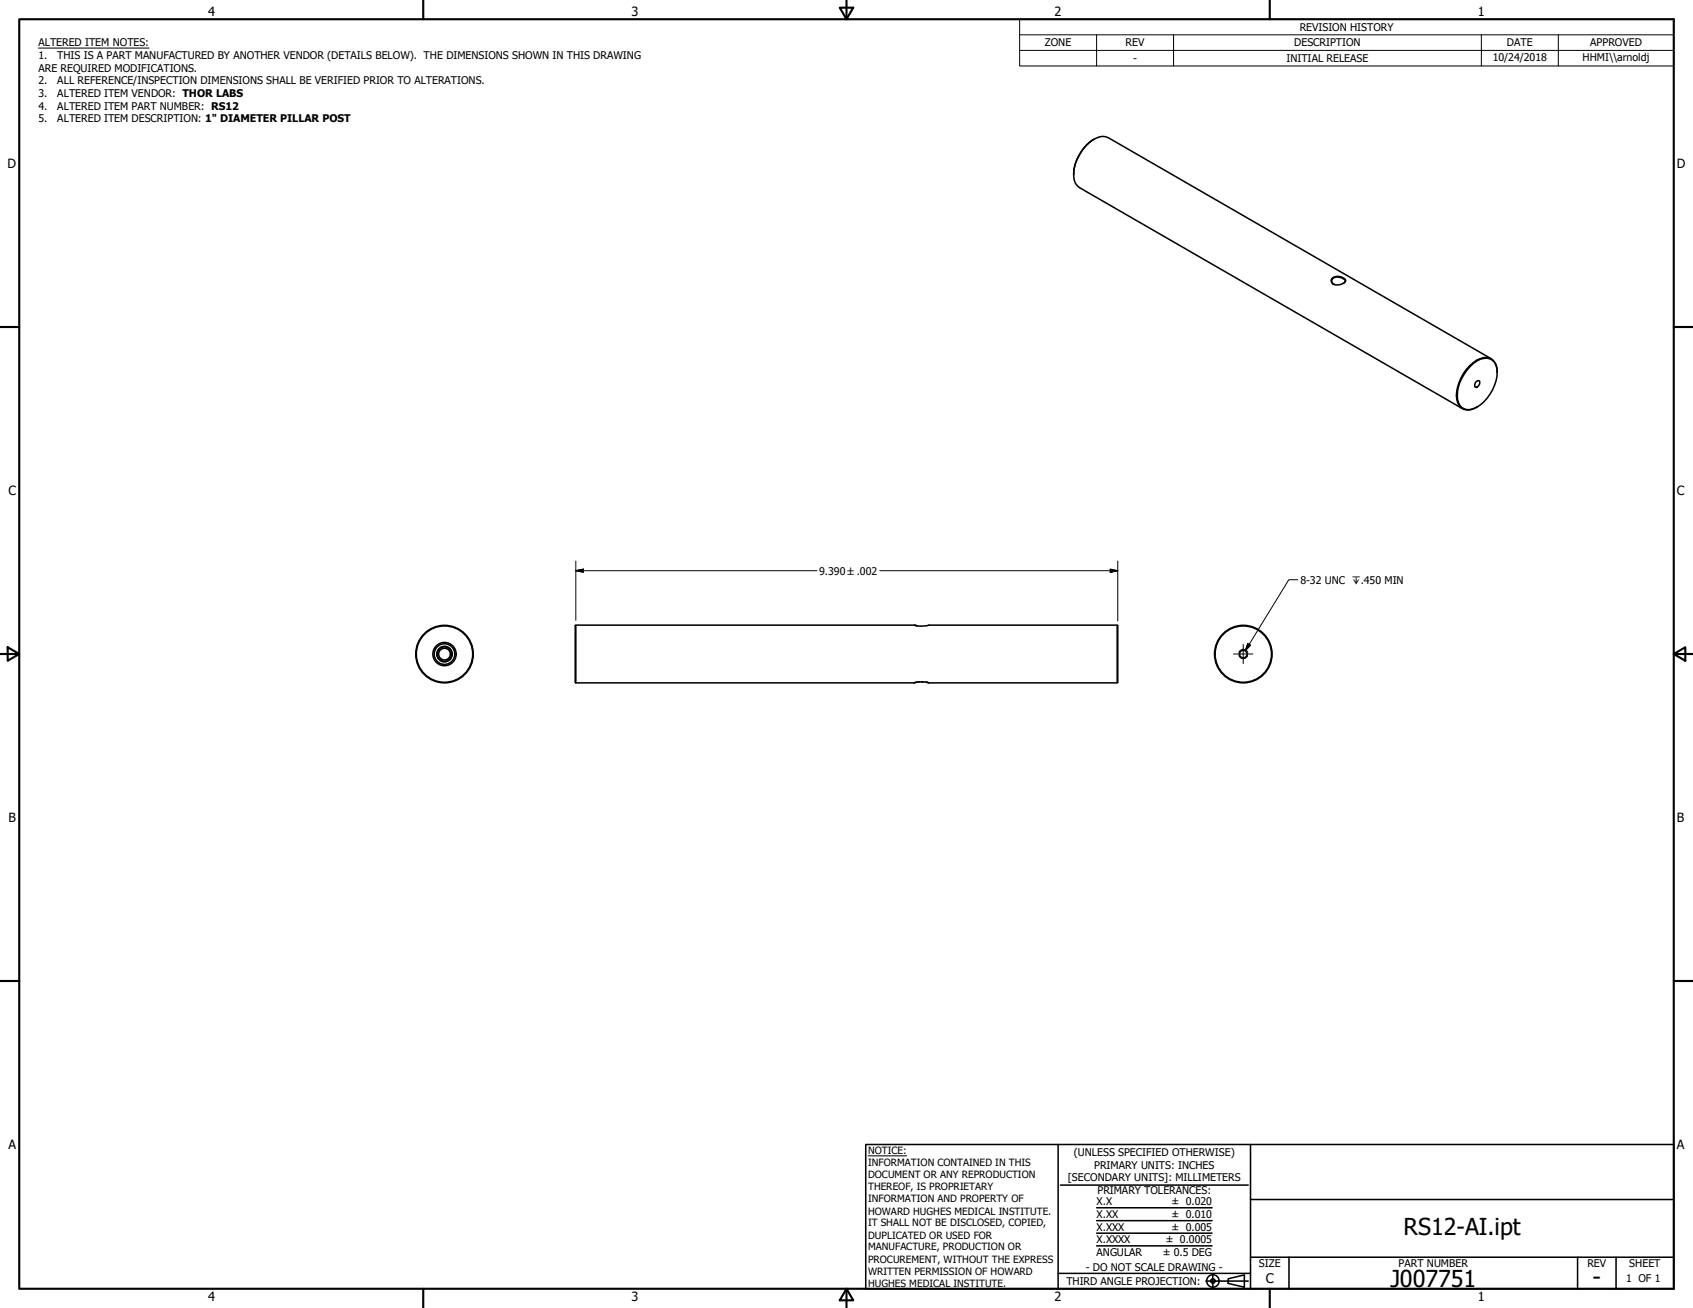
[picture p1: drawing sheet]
<svg xmlns="http://www.w3.org/2000/svg" width="559mm" height="432mm" viewBox="0 0 559 432" stroke-linecap="round" stroke-linejoin="round" font-family="sans-serif">
<!-- layer: Visible (ANSI) -->
<g fill="none" stroke="#000" stroke-width=".51">
<path d="M361.1 46a14.2 14.2 0 0 0-6.7 11.6M439.8 91.8a3.2 3.2 0 0 1 4.4 .8 3.1 3.1 0 0 1-4.7 .7l-.1-.7zM443.5 93.5a.86 .86 0 0 0 .5-1 .86 .86 0 0 0-.9-.7 2.53 2.53 0 0 0-3.5 .6l.1 1 .9 .6M492.2 118.4l-126.4-72.9a5.8 5.8 0 0 0-6.5 1.7 14.2 14.2 0 0 0-4.7 12.3l.4 1 1.4 1.5 126.3 72.9M485.3 120.9a6.2 6.2 0 0 1 6.5-2.4 5.1 5.1 0 0 1 2.3 5.8 14.4 14.4 0 0 1-7.7 10.6 3.7 3.7 0 0 1-5.3-3.1 13.6 13.6 0 0 1 4.2-10.9zM487.4 125.9l.8-.2a1.37 1.37 0 0 1 0 1.4 1.37 1.37 0 0 1-1.3 .7 1.79 1.79 0 0 1 .5-1.9zM494.2 122.9a4 4 0 0 0-5.6-4.5 13.9 13.9 0 0 0-7.8 13.4 3.9 3.9 0 0 0 2.5 3.4 3.9 3.9 0 0 0 4.1-.8h.2M190.1 206.4v19M301.8 206.4h-111.7l-.2 .2v18.6l.2 .2M368.7 206.4l.2 .2v18.6l-.2 .2zM368.7 206.4h-62.2l-1.9 .3-2.8-.3 .7 .2M190.1 225.4h111.7"/>
<path d="M303.5 225.1l-1.7 .3M304.2 225.1h.6M305.8 225.2l.8 .2-1.5-.3h-1.9l-1.4 .3M306.6 225.4h62.1"/>
<circle cx="146.7" cy="215.9" r="3.8"/>
<circle cx="146.7" cy="215.9" r="3.4"/>
<circle cx="146.7" cy="215.9" r="1.94"/>
<circle cx="146.7" cy="215.9" r="2.57"/>
<circle cx="146.7" cy="215.9" r="2.38"/>
<circle cx="146.7" cy="215.9" r="9.3"/>
<circle cx="146.7" cy="215.9" r="9.5"/>
<circle cx="410.4" cy="215.9" r="1.24"/>
<circle cx="410.4" cy="215.9" r="9.3"/>
<circle cx="410.4" cy="215.9" r="9.5"/>
</g>
<!-- layer: Hidden Narrow (ANSI) -->
<path d="M408.9 215.4a1.57 1.57 0 0 1 1.5-1.1 1.57 1.57 0 0 1 1.5 1.1M408.9 216.3a1.47 1.47 0 0 0 1.5 1.2 1.47 1.47 0 0 0 1.4-1.2" fill="none" stroke="#000" stroke-width=".33"/>
<!-- layer: Visible Narrow (ANSI) -->
<path d="M440.1 93.8h.1M443.5 91.8l-.1 .2" fill="none" stroke="#000" stroke-width=".38"/>
<!-- layer: Border (ANSI) -->
<g fill="none" stroke="#000" stroke-width=".7">
<path d="M6.3 6.3h546.1v419.1h-546.1zM139.7 0v6.3M277.2 2.5h4.4l-2.2 3.8zM279.4 0v6.3M419.1 0v6.3M0 107.9h6.3M552.4 107.9h6.4M0 215.9h6.3M2.5 213.7l3.8 2.2-3.8 2.2zM552.4 215.9l3.9-2.2v4.4zM552.4 215.9h6.4M0 323.8h6.3"/>
<path d="M552.4 323.8h6.4M139.7 425.4v6.4M279.4 425.4l2.2 3.9h-4.4zM279.4 425.4v6.4M419.1 425.4v6.4"/>
</g>
<!-- layer: Title (ANSI) -->
<g fill="none" stroke="#000" stroke-width=".51">
<path d="M285.8 377.8h266.6v47.6h-266.6zM349.2 377.8v47.6M412.7 377.8v47.6M350 391.2h62M361.9 398.7h38.1M412.7 396h139.7M361.9 411.3h38.1M361.9 407.1h38.1M361.9 403h38.1M412.7 415h139.7M425.4 415v10.4M520.7 415v10.4"/>
<path d="M533.4 415v10.4M349.2 420.4h63.5M398 422.9h14M400.3 420.6v4.6M405.4 422.1l5.3-1.2v4l-5.3-1.2z"/>
<circle cx="400.3" cy="422.9" r="2.06"/>
<circle cx="400.3" cy="422.9" r=".73"/>
</g>
<path d="M286.5 381.6h12.8" fill="none" stroke="#000" stroke-width=".33"/>
<!-- layer: Symbol (ANSI) -->
<path d="M12.7 15.9h36.5M336.5 11.5v-5.2h215.9v5.2M336.5 16.6h215.9M361.9 11.5v10.3M387.3 11.5v10.3M488.9 11.5v10.3M514.3 11.5v10.3M552.4 11.5h-215.9v5.1M552.4 11.5v10.3h-215.9v-5.2M428.4 191.4h-3l-14.4 23.4M411.9 212.5l.8 .5-1.7 1.8z" fill="none" stroke="#000" stroke-width=".33"/>
<!-- layer: Dimension (ANSI) -->
<path d="M190.1 188.4l2.4-.5v1zM190.1 188.4h79.5M190.1 185.2v19.6M290.4 188.4h78.5M366.5 187.9l2.4 .5-2.4 .5zM368.9 185.2v19.8" fill="none" stroke="#000" stroke-width=".33"/>
<path d="M190.1 188.4l2.4-.5zM190.1 188.4l2.4-.5v1zM366.5 188.9l2.4-.5zM366.5 187.9l2.4 .5-2.4 .5z" fill="#000" stroke="#000" stroke-width=".33"/>
<!-- layer: Center Mark (ANSI) -->
<path d="M407.2 215.9h6.3M410.3 212.7v6.4" fill="none" stroke="#000" stroke-width=".33"/>
<!-- layer: Symbol (ANSI) -->
<path d="M411.9 212.5l-.9 2.3zM411.9 212.5l.8 .5-1.7 1.8z" fill="#000" stroke="#000" stroke-width=".33"/>
<g font-size="7.7">
<text x="463.3" y="407.6">RS12-AI.ipt</text>
<text x="458.9" y="424.8">J007751</text>
<text x="525.7" y="424.4">-</text>
</g>
<text font-size="4.4" x="417.8" y="423.5">C</text>
<g font-size="4.2">
<text x="68.7" y="5.3">4</text>
<text x="208.4" y="5.3">3</text>
<text x="348.1" y="5.3">2</text>
<text x="487.8" y="5.3">1</text>
<text x="2.5" y="55.5">D</text>
<text x="553.5" y="55.5">D</text>
<text x="2.8" y="163.4">C</text>
<text x="553.5" y="163.4">C</text>
<text x="2.9" y="271.4">B</text>
<text x="553.5" y="271.4">B</text>
<text x="2.8" y="379.3">A</text>
<text x="553.5" y="379.3">A</text>
<text x="68.7" y="429.5">4</text>
<text x="208.4" y="429.6">3</text>
<text x="348.1" y="429.6">2</text>
<text x="487.8" y="429.5">1</text>
</g>
<g font-size="3.5">
<text x="429" y="10.2">REVISION HISTORY</text>
<text x="12.7" y="15.3">ALTERED ITEM NOTES:</text>
<text x="344.9" y="15.3">ZONE</text>
<text x="371.5" y="15.3">REV</text>
<text x="427.2" y="15.3">DESCRIPTION</text>
<text x="497.4" y="15.3">DATE</text>
<text x="524.9" y="15.3">APPROVED</text>
<text x="12.7" y="19.5">1.</text>
<text x="12.7" y="23.7">ARE REQUIRED MODIFICATIONS.</text>
<text x="18.9" y="19.5">THIS IS A PART MANUFACTURED BY ANOTHER VENDOR (DETAILS BELOW). THE DIMENSIONS SHOWN IN THIS DRAWING</text>
<text x="374" y="20.3">-</text>
<text x="424.6" y="20.4">INITIAL RELEASE</text>
<text x="492.7" y="20.3">10/24/2018</text>
<text x="522.4" y="20.1">HHMI\\arnoldj</text>
<text x="12.7" y="27.8">2.</text>
<text x="18.9" y="27.8">ALL REFERENCE/INSPECTION DIMENSIONS SHALL BE VERIFIED PRIOR TO ALTERATIONS.</text>
<text x="12.7" y="32">3.</text>
<text x="18.9" y="32">ALTERED ITEM VENDOR: THOR LABS</text>
<text x="12.7" y="36.2">4.</text>
<text x="12.7" y="40.4">5.</text>
<text x="18.9" y="36.2">ALTERED ITEM PART NUMBER: RS12</text>
<text x="18.9" y="40.4">ALTERED ITEM DESCRIPTION: 1&quot; DIAMETER PILLAR POST</text>
<text x="270.4" y="189.7">9.390 ±.002</text>
<text x="429.2" y="192.7">8-32 UNC ↧.450 MIN</text>
<text x="354.5" y="381.6">(UNLESS SPECIFIED OTHERWISE)</text>
<text x="352.5" y="390">[SECONDARY UNITS]: MILLIMETERS</text>
<text x="361.1" y="385.8">PRIMARY UNITS: INCHES</text>
<text x="362.3" y="394.1">PRIMARY TOLERANCES:</text>
<text x="361.9" y="397.9">X.X</text>
<text x="386.7" y="398">± 0.020</text>
<text x="361.9" y="402.1">X.XX</text>
<text x="361.9" y="406.3">X.XXX</text>
<text x="386.7" y="402.1">± 0.010</text>
<text x="386.7" y="406.3">± 0.005</text>
<text x="361.9" y="410.5">X.XXXX</text>
<text x="384.7" y="410.5">± 0.0005</text>
<text x="358.4" y="419.7">- DO NOT SCALE DRAWING -</text>
<text x="361.9" y="414.6">ANGULAR</text>
<text x="383.8" y="414.7">± 0.5 DEG</text>
<text x="415.5" y="418.4">SIZE</text>
<text x="461.6" y="418.3">PART NUMBER</text>
<text x="523.9" y="418.3">REV</text>
<text x="537.8" y="418.4">SHEET</text>
<text x="352" y="424.2">THIRD ANGLE PROJECTION:</text>
<text x="536.7" y="423.2">1 OF 1</text>
</g>
<g font-size="3.3">
<text x="286.5" y="381.1">NOTICE:</text>
<text x="286.5" y="385">INFORMATION CONTAINED IN THIS</text>
<text x="286.5" y="389">DOCUMENT OR ANY REPRODUCTION</text>
<text x="286.5" y="392.9">THEREOF, IS PROPRIETARY</text>
<text x="286.5" y="396.9">INFORMATION AND PROPERTY OF</text>
<text x="286.5" y="400.9">HOWARD HUGHES MEDICAL INSTITUTE.</text>
<text x="286.5" y="404.9">IT SHALL NOT BE DISCLOSED, COPIED,</text>
<text x="286.5" y="408.9">DUPLICATED OR USED FOR</text>
<text x="286.5" y="412.8">MANUFACTURE, PRODUCTION OR</text>
<text x="286.5" y="416.8">PROCUREMENT, WITHOUT THE EXPRESS</text>
<text x="286.5" y="420.8">WRITTEN PERMISSION OF HOWARD</text>
<text x="286.5" y="424.8">HUGHES MEDICAL INSTITUTE.</text>
</g>
</svg>
